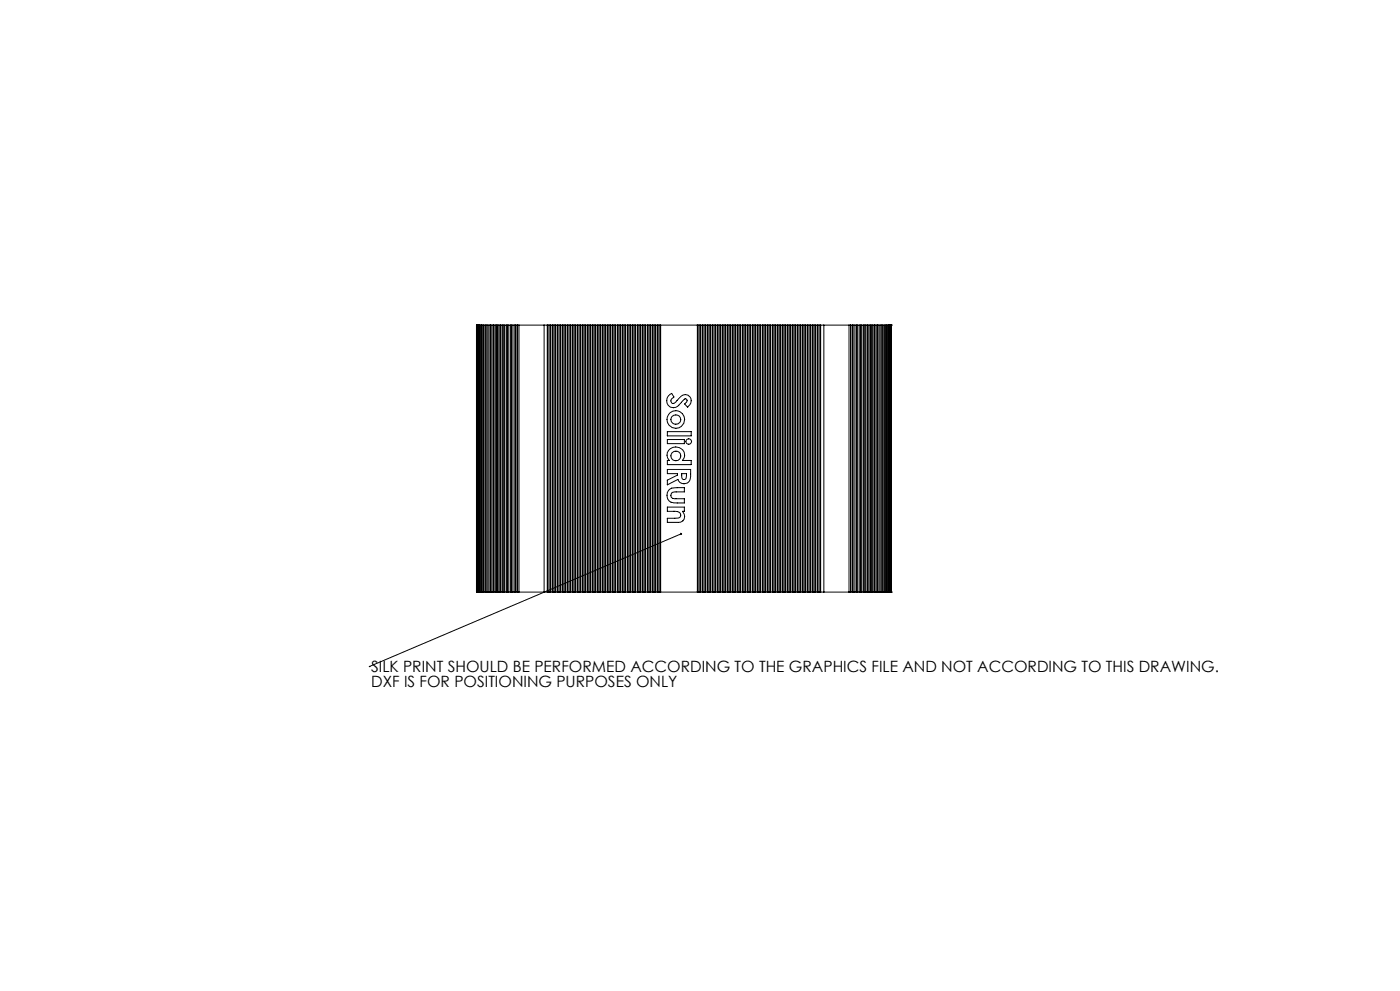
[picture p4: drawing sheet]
<svg xmlns="http://www.w3.org/2000/svg" width="420mm" height="297mm" viewBox="0 0 420 297" stroke-linecap="round" stroke-linejoin="round" font-family="sans-serif">
<g fill="none" stroke="#000" stroke-width=".3">
<path d="M142.9 97.4h.1M142.9 97.4v80M142.9 97.4h.2M143 97.4v80M143.1 97.4h.1M143.1 97.4v80M143.2 97.4h.2M143.2 97.4v80M143.4 97.4h.1M143.4 97.4v80M143.5 97.4h.3M143.5 97.4v80"/>
<path d="M143.8 97.4h.2M143.8 97.4v80M144 97.4h.3M144 97.4v80M144.3 97.4h.2M144.3 97.4v80M144.5 97.4h.4M144.5 97.4v80M144.9 97.4h.2M144.9 97.4v80M145.1 97.4h.5M145.1 97.4v80"/>
<path d="M145.6 97.4h.3M145.6 97.4v80M145.9 97.4h.4M145.9 97.4v80M146.3 97.4h.4M146.3 97.4v80M146.7 97.4h.5M146.7 97.4v80M147.1 97.4v80M147.2 97.4h.4M147.2 97.4v80M147.6 97.4h.6"/>
<path d="M147.6 97.4v80M148 97.4v80M148.2 97.4h.4M148.2 97.4v80M148.6 97.4h.6M148.6 97.4v80M149 97.4v80M149.2 97.4h.4M149.2 97.4v80M149.6 97.4h.7M149.6 97.4v80M150 97.4v80"/>
<path d="M150.3 97.4h.5M150.3 97.4v80M150.8 97.4h.6M150.8 97.4v80M151.1 97.4v80M151.4 97.4h.6M151.4 97.4v80M152 97.4h.6M152 97.4v80M152.3 97.4v80M152.6 97.4h.6M152.6 97.4v80"/>
<path d="M153.2 97.4h.7M153.2 97.4v80M153.5 97.4v80M153.9 97.4h.5M153.9 97.4v80M154.4 97.4h.8M154.4 97.4v80M154.7 97.4v80M155.2 97.4v80M155.2 97.4h.5M155.7 97.4h7.5M155.7 97.4v80"/>
<path d="M163.2 97.4h84M163.2 97.4v80M164.2 97.4v80M164.4 97.4v80M165 97.4v80M165.2 97.4v80M165.7 97.4v80M165.9 97.4v80M166.4 97.4v80M166.7 97.4v80M167.2 97.4v80M167.4 97.4v80"/>
<path d="M168 97.4v80M168.2 97.4v80M168.7 97.4v80M168.9 97.4v80M169.4 97.4v80M169.7 97.4v80M170.2 97.4v80M170.4 97.4v80M171 97.4v80M171.2 97.4v80M171.7 97.4v80M171.9 97.4v80"/>
<path d="M172.4 97.4v80M172.7 97.4v80M173.2 97.4v80M173.4 97.4v80M174 97.4v80M174.2 97.4v80M174.7 97.4v80M174.9 97.4v80M175.4 97.4v80M175.7 97.4v80M176.2 97.4v80M176.5 97.4v80"/>
<path d="M177 97.4v80M177.2 97.4v80M177.7 97.4v80M177.9 97.4v80M178.4 97.4v80M178.7 97.4v80M179.2 97.4v80M179.5 97.4v80M180 97.4v80M180.2 97.4v80M180.7 97.4v80M180.9 97.4v80"/>
<path d="M181.4 97.4v80M181.7 97.4v80M182.2 97.4v80M182.5 97.4v80M183 97.4v80M183.2 97.4v80M183.7 97.4v80M183.9 97.4v80M184.4 97.4v80M184.7 97.4v80M185.2 97.4v80M185.5 97.4v80"/>
<path d="M185.9 97.4v80M186.2 97.4v80M186.7 97.4v80M186.9 97.4v80M187.4 97.4v80M187.7 97.4v80M188.2 97.4v80M188.5 97.4v80M188.9 97.4v80M189.2 97.4v80M189.7 97.4v80M189.9 97.4v80"/>
<path d="M190.4 97.4v80M190.7 97.4v80M191.2 97.4v80M191.5 97.4v80M191.9 97.4v80M192.2 97.4v80M192.7 97.4v80M192.9 97.4v80M193.4 97.4v80M193.7 97.4v80M194.2 97.4v80M194.5 97.4v80"/>
<path d="M194.9 97.4v80M195.2 97.4v80M195.7 97.4v80M195.9 97.4v80M196.4 97.4v80M196.7 97.4v80M197.2 97.4v80M197.4 97.4v80M197.9 97.4v80M198.2 97.4v80M209.2 97.4v80M209.4 97.4v80"/>
<path d="M209.9 97.4v80M210.2 97.4v80M210.7 97.4v80M210.9 97.4v80M211.5 97.4v80M211.7 97.4v80M212.2 97.4v80M212.4 97.4v80M212.9 97.4v80M213.2 97.4v80M213.7 97.4v80M213.9 97.4v80"/>
<path d="M214.5 97.4v80M214.7 97.4v80M215.2 97.4v80M215.4 97.4v80M215.9 97.4v80M216.2 97.4v80M216.7 97.4v80M217 97.4v80M217.5 97.4v80M217.7 97.4v80M218.2 97.4v80M218.4 97.4v80"/>
<path d="M218.9 97.4v80M219.2 97.4v80M219.7 97.4v80M220 97.4v80M220.5 97.4v80M220.7 97.4v80M221.2 97.4v80M221.4 97.4v80M221.9 97.4v80M222.2 97.4v80M222.7 97.4v80M223 97.4v80"/>
<path d="M223.4 97.4v80M223.7 97.4v80M224.2 97.4v80M224.4 97.4v80M224.9 97.4v80M225.2 97.4v80M225.7 97.4v80M226 97.4v80M226.4 97.4v80M226.7 97.4v80M227.2 97.4v80M227.4 97.4v80"/>
<path d="M227.9 97.4v80M228.2 97.4v80M228.7 97.4v80M229 97.4v80M229.4 97.4v80M229.7 97.4v80M230.2 97.4v80M230.4 97.4v80M230.9 97.4v80M231.2 97.4v80M231.7 97.4v80M232 97.4v80"/>
<path d="M232.4 97.4v80M232.7 97.4v80M233.2 97.4v80M233.4 97.4v80M233.9 97.4v80M234.2 97.4v80M234.7 97.4v80M234.9 97.4v80M235.4 97.4v80M235.7 97.4v80M236.2 97.4v80M236.4 97.4v80"/>
<path d="M236.9 97.4v80M237.2 97.4v80M237.7 97.4v80M237.9 97.4v80M238.4 97.4v80M238.7 97.4v80M239.2 97.4v80M239.4 97.4v80M240 97.4v80M240.2 97.4v80M240.7 97.4v80M240.9 97.4v80"/>
<path d="M241.4 97.4v80M241.7 97.4v80M242.2 97.4v80M242.4 97.4v80M243 97.4v80M243.2 97.4v80M243.7 97.4v80M243.9 97.4v80M244.4 97.4v80M244.7 97.4v80M245.2 97.4v80M245.4 97.4v80"/>
<path d="M246 97.4v80M246.2 97.4v80M247.2 97.4h7.5M247.2 97.4v80M254.7 97.4h.5M254.7 97.4v80M255.2 97.4h.7M255.2 97.4v80M255.7 97.4v80M255.9 97.4h.6M255.9 97.4v80M256.5 97.4h.7"/>
<path d="M256.5 97.4v80M256.9 97.4v80M257.2 97.4h.5M257.2 97.4v80M257.7 97.4h.7M257.7 97.4v80M258.1 97.4v80M258.4 97.4h.5M258.4 97.4v80M258.9 97.4h.7M258.9 97.4v80M259.3 97.4v80"/>
<path d="M259.6 97.4h.5M259.6 97.4v80M260.1 97.4h.6M260.1 97.4v80M260.3 97.4v80M260.7 97.4h.5M260.7 97.4v80M261.2 97.4h.6M261.2 97.4v80M261.4 97.4v80M261.8 97.4h.4M261.8 97.4v80"/>
<path d="M262.2 97.4h.6M262.2 97.4v80M262.4 97.4v80M262.8 97.4h.4M262.8 97.4v80M263.2 97.4h.5M263.2 97.4v80M263.7 97.4h.4M263.7 97.4v80M264.1 97.4h.4M264.1 97.4v80M264.5 97.4h.3"/>
<path d="M264.5 97.4v80M264.8 97.4h.4M264.8 97.4v80M265.2 97.4h.3M265.2 97.4v80M265.5 97.4h.4M265.5 97.4v80M265.9 97.4h.2M265.9 97.4v80M266.1 97.4h.3M266.1 97.4v80M266.4 97.4h.2"/>
<path d="M266.4 97.4v80M266.6 97.4h.2M266.6 97.4v80M266.8 97.4h.2M266.8 97.4v80M267 97.4h.2M267 97.4v80M267.2 97.4h.1M267.2 97.4v80M267.3 97.4h.1M267.3 97.4v80M267.4 97.4h.1"/>
<path d="M267.4 97.4v80M200.5 118.6l1-.7 .7 1.1-.7 .5a.79 .79 0 0 0 0 1.2 .79 .79 0 0 0 1.2-.2l.4-.5a2.95 2.95 0 0 1 3.3-1.6 2.07 2.07 0 0 1-.1 3.6l-.9-.9 .5-.5a.56 .56 0 0 0 .2-.8 .56 .56 0 0 0-.8-.2l-1.3 1.5a2.14 2.14 0 0 1-3.2 .8 2.14 2.14 0 0 1-.3-3.3zM200.2 131.7h5.1v1.3h-5.1zM200.2 129.4h7.2v1.2h-7.2zM200.6 135a2.62 2.62 0 0 1 3.3-.8 2.62 2.62 0 0 1 1.3 3.1l-.5 .7h2.7v1.2h-7.2v-1.2h.6a2.3 2.3 0 0 1-.2-3zM200.2 140.7h7v1.4a2.12 2.12 0 0 1-.7 2.5 2.12 2.12 0 0 1-2.6 0l-.5-.9-3.2 1.6v-1.4l3-1.5v-.4h-3zM200.2 152h5.1v1.2h-.5a1.86 1.86 0 0 1 .6 2.1 1.86 1.86 0 0 1-1.8 1.3h-3.4v-1.3h2.8a.98 .98 0 0 0 1.2-.6v-.3a1.43 1.43 0 0 0-2-1.2h-2zM200.5 147a2.75 2.75 0 0 1 2.7-.8h2.1v1.2h-2.5a1.12 1.12 0 0 0-1.5 1 1.12 1.12 0 0 0 1.5 1.1h2.5v1.2h-2.1a2.41 2.41 0 0 1-2.7-.9 2.41 2.41 0 0 1 0-2.8zM204.5 142h1.5l-.2 1.2a.66 .66 0 0 1-.6 .5 .66 .66 0 0 1-.6-.4zM142.9 177.4h.1M142.9 177.4h.2M143.1 177.4h.1"/>
<path d="M143.2 177.4h.2M143.4 177.4h.1M143.5 177.4h.3M143.8 177.4h.2M144 177.4h.3M144.3 177.4h.2M144.5 177.4h.4M144.9 177.4h.2M145.1 177.4h.5M145.6 177.4h.3M145.9 177.4h.4M146.3 177.4h.4"/>
<path d="M146.7 177.4h.5M147.2 177.4h.4M147.6 177.4h.6M148.2 177.4h.4M148.6 177.4h.6M149.2 177.4h.4M149.6 177.4h.7M150.3 177.4h.5M150.8 177.4h.6M151.4 177.4h.6M152 177.4h.6M152.6 177.4h.6"/>
<path d="M153.2 177.4h.7M153.9 177.4h.5M154.4 177.4h.8M155.2 177.4h.5M155.7 177.4h7.5M163.2 177.4h84M204.3 160l-93.5 39.8M247.2 177.4h7.5M254.7 177.4h.5M255.2 177.4h.7M255.9 177.4h.6M256.5 177.4h.7"/>
<path d="M257.2 177.4h.5M257.7 177.4h.7M258.4 177.4h.5M258.9 177.4h.7M259.6 177.4h.5M260.1 177.4h.6M260.7 177.4h.5M261.2 177.4h.6M261.8 177.4h.4M262.2 177.4h.6M262.8 177.4h.4M263.2 177.4h.5"/>
<path d="M263.7 177.4h.4M264.1 177.4h.4M264.5 177.4h.3M264.8 177.4h.4M265.2 177.4h.3M265.5 177.4h.4M265.9 177.4h.2M266.1 177.4h.3M266.4 177.4h.2M266.6 177.4h.2M266.8 177.4h.2M267 177.4h.2"/>
<path d="M267.2 177.4h.1M267.3 177.4h.1M267.4 177.4h.1M110.8 199.8h.1"/>
<circle cx="202.7" cy="125.7" r="1.46"/>
<circle cx="202.7" cy="125.7" r="2.65"/>
<circle cx="202.7" cy="136.6" r="1.49"/>
<circle cx="206.6" cy="132.3" r=".84"/>
</g>
<path d="M204 159.8h.6l-.3 .2 .3-.1a.34 .34 0 0 1-.3 .5 .34 .34 0 0 1-.3-.6z" fill="#000"/>
<g font-size="4.7">
<text x="111.3" y="201.5">SILK PRINT SHOULD BE PERFORMED ACCORDING TO THE GRAPHICS FILE AND NOT ACCORDING TO THIS DRAWING.</text>
<text x="111.3" y="206">DXF IS FOR POSITIONING PURPOSES ONLY</text>
</g>
</svg>
